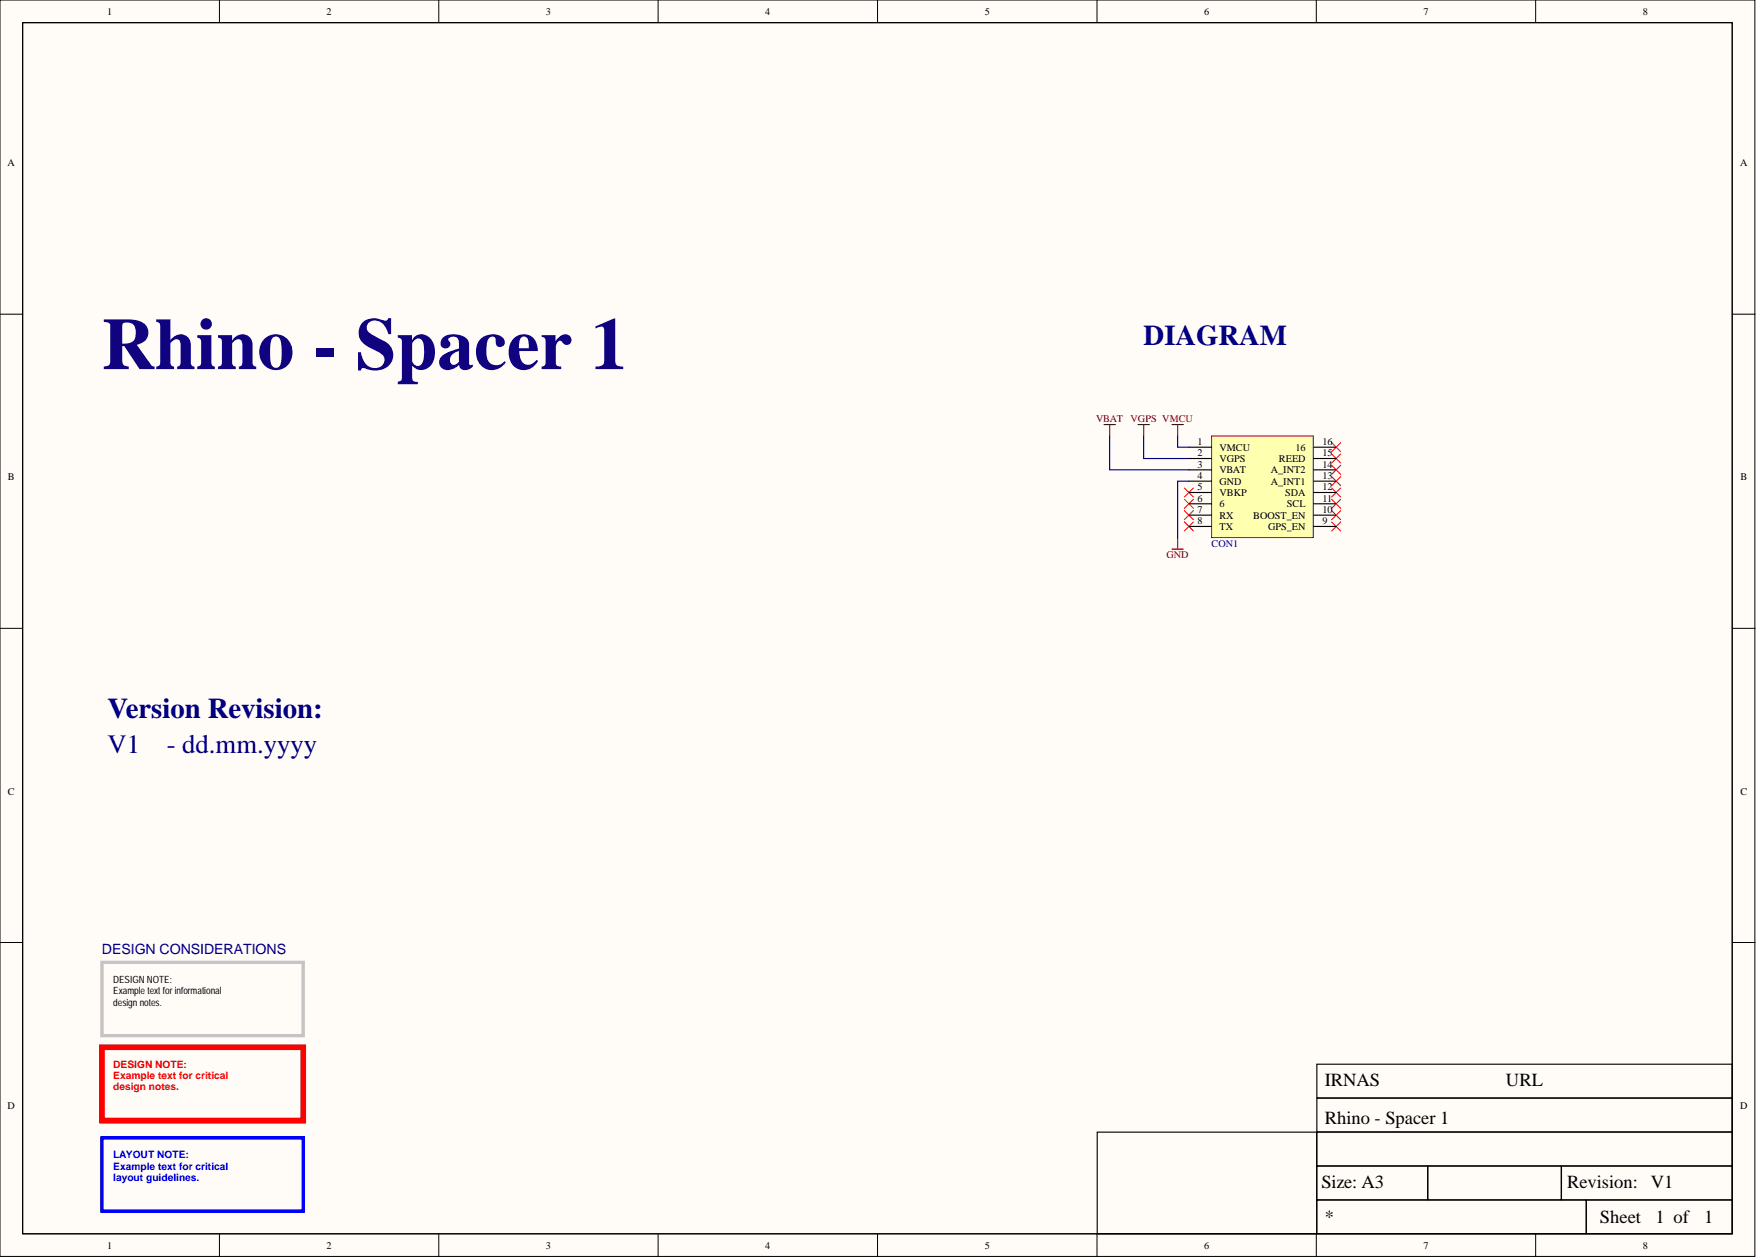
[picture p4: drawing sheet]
<svg xmlns="http://www.w3.org/2000/svg" width="393mm" height="282mm" viewBox="0 0 393 282" stroke-linecap="round" stroke-linejoin="round" font-family="sans-serif">
<g fill="#fffcf8" stroke="#000" stroke-width=".22">
<path d="M0 0h392.9v281.3h-392.9z"/>
<path d="M5.1 5.1h382.7v271.1h-382.7z"/>
</g>
<g fill="none" stroke="#000" stroke-width=".22">
<path d="M49.1 0v5.1M98.2 0v5.1M147.3 0v5.1M196.5 0v5.1M245.6 0v5.1M294.7 0v5.1M343.8 0v5.1M0 70.3h5.1M387.9 70.3h5M0 140.7h5.1M387.9 140.7h5M0 211h5.1"/>
<path d="M387.9 211h5M49.1 276.3v5M98.2 276.3v5M147.3 276.3v5M196.5 276.3v5M245.6 276.3v5M294.7 276.3v5M343.8 276.3v5"/>
</g>
<path d="M5.1 5.1h382.7v271.1h-382.7zM294.8 238.3h93v7.5h-93zM245.6 253.5h49.2v22.7h-49.2zM294.8 253.5h93v7.5h-93zM294.8 245.9h93v7.5h-93zM294.8 261.1h24.8v7.5h-24.8zM294.8 268.7h60.3v7.5h-60.3zM319.7 261.1h29.8v7.5h-29.8zM349.6 261.1h38.2v7.5h-38.2zM355.2 268.7h32.6v7.5h-32.6z" fill="none" stroke="#000" stroke-width=".25"/>
<path d="M22.8 215.4h45.1v16.5h-45.1z" fill="none" stroke="#c6c3c6" stroke-width=".76"/>
<path d="M22.8 234.5h45.1v16.4h-45.1z" fill="none" stroke="#f00" stroke-width="1.3"/>
<path d="M22.8 254.7h45.1v16.5h-45.1z" fill="none" stroke="#00f" stroke-width=".76"/>
<path d="M247.2 95.1h2.5M248.4 95.1v2.5M254.8 95.1h2.5M256 95.1v2.5M262.4 95.1h2.5M263.6 95.1v2.5M262.4 122.9h2.5M263.6 120.4v2.5" fill="none" stroke="#800000" stroke-width=".25"/>
<path d="M248.4 97.6v7.6h17.8M256 97.6v5.1h10.2M263.6 97.6v2.5h2.6M266.2 107.7h-2.6v12.7" fill="none" stroke="#000080" stroke-width=".25"/>
<g fill="none" stroke="#f00" stroke-width=".22">
<path d="M298.1 99.1l2 2M300.1 99.1l-2 2M265.2 111.8l2 2M265.2 114.3l2 2M265.2 116.9l2 2M265.2 109.2l2 2.1M267.2 111.8l-2 2M267.2 114.3l-2 2M267.2 116.9l-2 2M267.2 109.2l-2 2.1M298.1 116.9l2 2M298.1 114.3l2 2"/>
<path d="M298.1 111.8l2 2M298.1 109.2l2 2.1M298.1 106.7l2 2M298.1 104.2l2 2M298.1 101.6l2 2.1M300.1 116.9l-2 2M300.1 114.3l-2 2M300.1 111.8l-2 2M300.1 109.2l-2 2.1M300.1 106.7l-2 2M300.1 104.2l-2 2M300.1 101.6l-2 2.1"/>
</g>
<path d="M271.2 97.6h22.8v22.7h-22.8z" fill="#ffffb0" stroke="#800000" stroke-width=".22"/>
<g fill="none" stroke="#000" stroke-width=".25">
<path d="M266.2 117.9h5M266.2 115.3h5M266.2 112.8h5M266.2 110.3h5M266.2 100.1h5M266.2 102.7h5M266.2 107.7h5M266.2 105.2h5M294.1 117.9h5M294.1 115.3h5M294.1 112.8h5M294.1 110.3h5"/>
<path d="M294.1 100.1h5M294.1 102.7h5M294.1 107.7h5M294.1 105.2h5"/>
</g>
<text font-size="16.5" fill="#11037f" x="22.8" y="82.6">Rhino - Spacer 1</text>
<g font-size="6.4" fill="#000080">
<text x="256" y="77.2">DIAGRAM</text>
<text x="24.1" y="160.8">Version Revision:</text>
</g>
<g font-size="6" fill="#000080">
<text x="24.1" y="168.6">V1</text>
<text x="37.3" y="168.6">- dd.mm.yyyy</text>
</g>
<g font-size="4.1">
<text x="296.6" y="243.2">IRNAS</text>
<text x="337.2" y="243.2">URL</text>
<text x="296.6" y="251.6">Rhino - Spacer 1</text>
<text x="295.8" y="266">Size: A3</text>
<text x="350.8" y="266">Revision:</text>
<text x="369.6" y="266">V1</text>
<text x="296.6" y="273.9">*</text>
<text x="358.2" y="273.9">Sheet</text>
<text x="370.6" y="273.9">1 of</text>
<text x="381.5" y="273.9">1</text>
</g>
<text font-size="3.2" fill="#000080" x="22.8" y="213.5">DESIGN CONSIDERATIONS</text>
<g font-size="2.3">
<text x="24" y="3.3">1</text>
<text x="73.1" y="3.3">2</text>
<text x="122.2" y="3.3">3</text>
<text x="171.3" y="3.3">4</text>
<text x="220.5" y="3.3">5</text>
<text x="269.6" y="3.3">6</text>
<text x="318.7" y="3.3">7</text>
<text x="367.8" y="3.3">8</text>
<text x="1.7" y="37.2">A</text>
<text x="389.5" y="37.2">A</text>
<text x="268.1" y="99.6">1</text>
<text x="273" y="100.9">VMCU</text>
<text x="290" y="100.9">16</text>
<text x="296.1" y="99.6">16</text>
<text x="1.8" y="107.6">B</text>
<text x="268.1" y="102.2">2</text>
<text x="268.1" y="104.7">3</text>
<text x="268.1" y="107.2">4</text>
<text x="273" y="103.4">VGPS</text>
<text x="273" y="106">VBAT</text>
<text x="284.5" y="106">A_INT2</text>
<text x="286.3" y="103.4">REED</text>
<text x="296.1" y="102.2">15</text>
<text x="296.1" y="107.2">13</text>
<text x="296.1" y="104.7">14</text>
<text x="389.6" y="107.6">B</text>
<text x="268.1" y="109.8">5</text>
<text x="268.1" y="112.3">6</text>
<text x="273" y="108.5">GND</text>
<text x="273" y="111">VBKP</text>
<text x="273" y="113.6">6</text>
<text x="284.5" y="108.5">A_INT1</text>
<text x="287.7" y="111">SDA</text>
<text x="288.1" y="113.6">SCL</text>
<text x="296.1" y="112.3">11</text>
<text x="296.1" y="109.8">12</text>
<text x="268.1" y="114.8">7</text>
<text x="268.1" y="117.4">8</text>
<text x="273" y="116.1">RX</text>
<text x="273" y="118.6">TX</text>
<text x="280.6" y="116.1">BOOST_EN</text>
<text x="283.9" y="118.6">GPS_EN</text>
<text x="296.1" y="117.4">9</text>
<text x="296.1" y="114.8">10</text>
<text x="1.8" y="177.9">C</text>
<text x="389.6" y="177.9">C</text>
<text x="1.7" y="248.2">D</text>
<text x="389.5" y="248.2">D</text>
<text x="24" y="279.6">1</text>
<text x="73.1" y="279.6">2</text>
<text x="122.2" y="279.6">3</text>
<text x="171.3" y="279.6">4</text>
<text x="220.5" y="279.6">5</text>
<text x="269.6" y="279.6">6</text>
<text x="318.7" y="279.6">7</text>
<text x="367.8" y="279.6">8</text>
</g>
<g font-size="2.3" fill="#800000">
<text x="245.4" y="94.5">VBAT</text>
<text x="253.1" y="94.5">VGPS VMCU</text>
<text x="261.1" y="125">GND</text>
</g>
<text font-size="2.3" fill="#000080" x="271.2" y="122.4">CON1</text>
<g font-size="2.3" fill="#f00">
<text x="25.3" y="239.1">DESIGN NOTE:</text>
<text x="25.3" y="241.6">Example text for critical</text>
<text x="25.3" y="244.1">design notes.</text>
</g>
<g font-size="2.3" fill="#00f">
<text x="25.3" y="259.3">LAYOUT NOTE:</text>
<text x="25.3" y="261.9">Example text for critical</text>
<text x="25.3" y="264.4">layout guidelines.</text>
</g>
<g font-size="2.2">
<text x="25.3" y="220.1">DESIGN NOTE:</text>
<text x="25.3" y="222.6">Example text for informational</text>
<text x="25.3" y="225.1">design notes.</text>
</g>
</svg>
